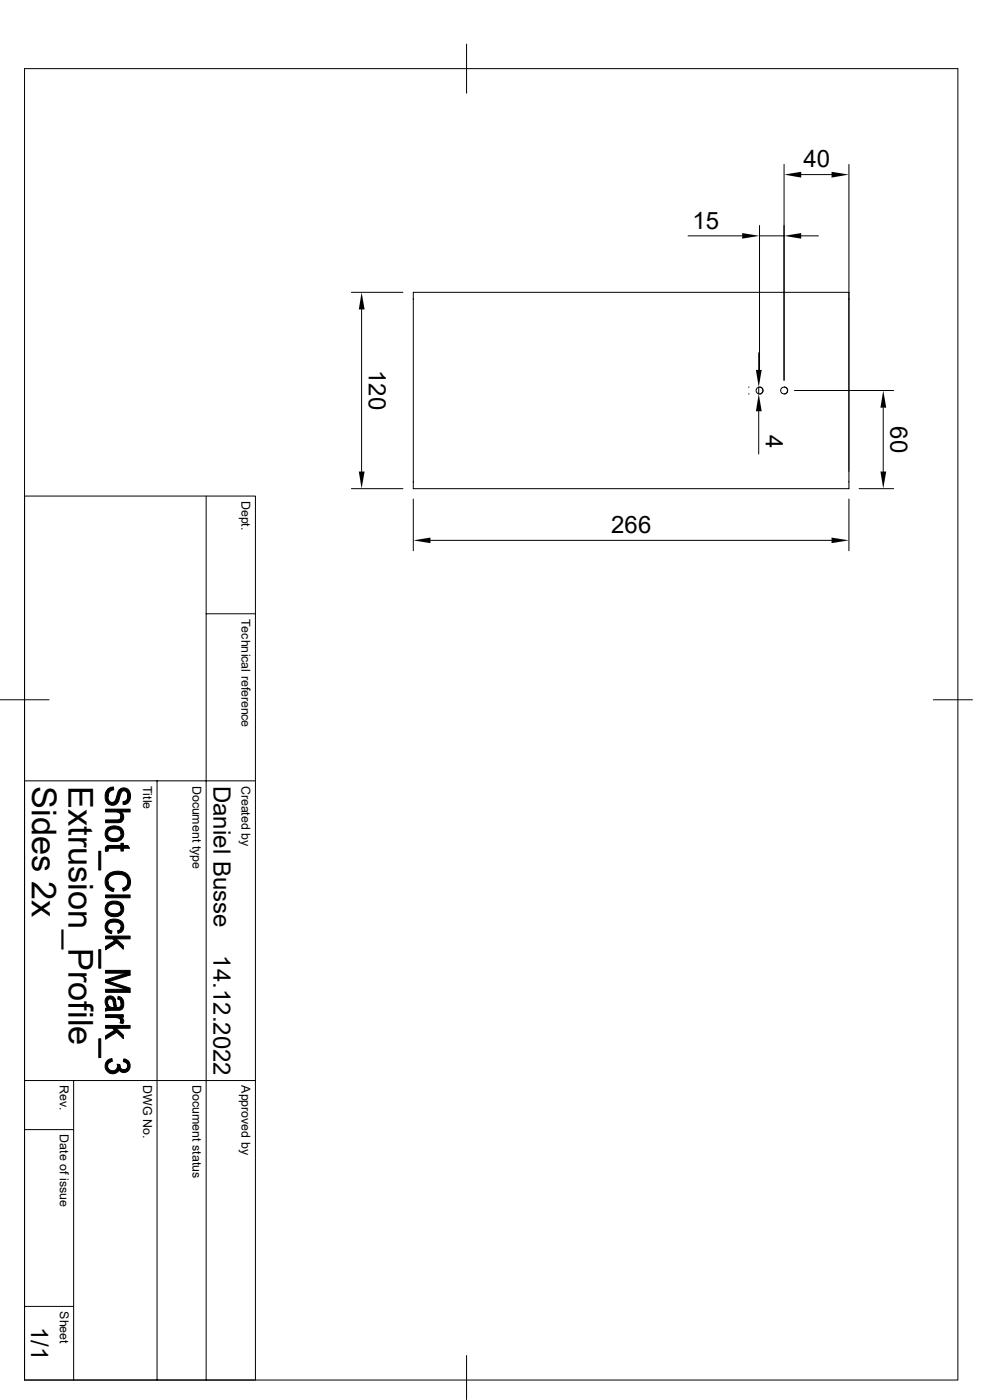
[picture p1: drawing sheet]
<svg xmlns="http://www.w3.org/2000/svg" width="210mm" height="297mm" viewBox="0 0 210 297" stroke-linecap="round" stroke-linejoin="round" font-family="sans-serif">
<g fill="none" stroke="#000" stroke-width=".21">
<path d="M5.2 14.6h198v278.2h-198zM99 9.4v10.4M166.3 34.9v45.8M170 37h6.4M180.1 34.9v68.8h-92.4v-41.7h92.4v1.5M146 50h11.4M161.1 47.8v32.9M161.1 50h5.2M170 50h3.6M74.5 62h11M76.7 65.7v34.3M161 74.8v3.7"/>
<path d="M158.8 82.1h.1M158.8 83.6h.1M161 82.1v1.5M161 87.2v9.1M161.1 82.1a.72 .72 0 0 1 .7 .7 .72 .72 0 0 1-.7 .8M166.4 82.1a.72 .72 0 0 1 .7 .7 .72 .72 0 0 1-.7 .8M168.5 82.8h21.1M187.4 86.5v13.5M5.2 105.2h49v187.6h-49M43.7 105.2v187.6M74.5 103.7h11M87.7 105.9v10.9"/>
<path d="M91.3 114.6h85.1M180.1 105.9v10.9M182.2 103.7h7.4M43.7 130.2h10.5M0 148.5h10.4M198 148.5h8.3M5.2 165.7h49M33.3 165.7v127.1M5.2 239.6h10.4M5.2 229.2h49M15.6 229.2v63.6M5.2 277.2h10.4"/>
<path d="M99 287.6v9.3"/>
<circle cx="161.1" cy="82.8" r=".73"/>
<circle cx="166.4" cy="82.8" r=".73"/>
</g>
<g fill="#000" stroke="#000" stroke-width=".21">
<path d="M22.9 167.4l.5-.3 .6-.1 .1 .6a1.37 1.37 0 0 0-1.2 1.4z" fill-rule="evenodd"/>
<path d="M22.4 173.9h2.4a.76 .76 0 0 0 .9-.7v1.2l-.3 .1h-3z" fill-rule="evenodd"/>
<path d="M22.9 175.6a2.52 2.52 0 0 1 2.8 .1v1.2a1.45 1.45 0 0 0-2-1l-.3 .1a.84 .84 0 0 0-.6 .9z" fill-rule="evenodd"/>
<path d="M25.7 172.3a1.32 1.32 0 0 1 0 2.1z" fill-rule="evenodd"/>
<path d="M22.6 175.9l.2-.2v1.2a1.48 1.48 0 0 0 2.2 .9l.4-.3 .3-.4v-1.4a1.68 1.68 0 0 1 .3 2.1 1.68 1.68 0 0 1-2 .7 1.66 1.66 0 0 1-1.5-.9 1.66 1.66 0 0 1 .1-1.7z" fill-rule="evenodd"/>
<path d="M27.1 168.9v1.4l-.4 .3-.6 .1v-.6l.3-.1a1.01 1.01 0 0 0 .7-1.1z" fill-rule="evenodd"/>
<path d="M22.9 179.4h2.8v-.5h.5v.5h.9l.4 .6h-1.3v.6h-.5v-.6h-2.5l-.3 .3z" fill-rule="evenodd"/>
<path d="M22.4 171.7h5.2v.6h-1.9v2.1v-1.5a1.04 1.04 0 0 0-1.2-.6h-2.1z" fill-rule="evenodd"/>
<path d="M22.8 167.5l.1-.1v1.6a.92 .92 0 0 0 .7 1.2 .92 .92 0 0 0 1.1-1 2.17 2.17 0 0 1 1.3-2 1.74 1.74 0 0 1 1.5 2.6l-.4 .5v-1.4a.8 .8 0 0 0-.3-1 .8 .8 0 0 0-1.1 .2l-.2 .5a2.34 2.34 0 0 1-1.3 2.2 1.81 1.81 0 0 1-1.8-2.5z" fill-rule="evenodd"/>
<path d="M21 180.6h.4v4h-.4z" fill-rule="evenodd"/>
<path d="M22.4 189.9h5.2v.6h-5.2z" fill-rule="evenodd"/>
<path d="M22.5 179.6l.4-.2v1.2h-.5v-.7z" fill-rule="evenodd"/>
<path d="M22.7 195.5l.2 1.5 .5 .4 .3 .1v.6a1.51 1.51 0 0 1-1.3-1 1.51 1.51 0 0 1 .3-1.6z" fill-rule="evenodd"/>
<path d="M22.9 187.1a1.36 1.36 0 0 0 1.3 1.4l-.2 .6-1.2-.6z" fill-rule="evenodd"/>
<path d="M22.8 191.6a2.66 2.66 0 0 1 2.9 0v1.2a1.54 1.54 0 0 0-2.4-.8l-.4 .5-.1 .3z" fill-rule="evenodd"/>
<path d="M25.7 196.6v1.1l-.6 .3-.2-.6a.79 .79 0 0 0 .8-.8z" fill-rule="evenodd"/>
<path d="M22.6 191.8l.2-.2v1.2a1.61 1.61 0 0 0 2.5 .8l.4-.6v-1.4a1.68 1.68 0 0 1 .3 2 1.68 1.68 0 0 1-1.8 .9 1.68 1.68 0 0 1-1.7-.8 1.68 1.68 0 0 1 .1-1.9z" fill-rule="evenodd"/>
<path d="M22.8 195.5a2.27 2.27 0 0 1 3.3 .5l.1 1-.5 .7v-1.1a1.21 1.21 0 0 0-1.6-1l-.9 .3-.4 .7z" fill-rule="evenodd"/>
<path d="M27.1 187.1v1.5l-.9 .5-.2-.7 .9-.6z" fill-rule="evenodd"/>
<path d="M22.4 198.6h5.2v.6h-3l-.3 .4-.4-.4h-1.5z" fill-rule="evenodd"/>
<path d="M22.9 185.5a3.1 3.1 0 0 1 4.5 .5 2.12 2.12 0 0 1-.3 2.6v-1.5a1.94 1.94 0 0 0-2.7-1.6 1.52 1.52 0 0 0-1.5 1.6l-.1 1.4a2.27 2.27 0 0 1 .1-3z" fill-rule="evenodd"/>
<path d="M21 201.5h.4v3.9h-.4z" fill-rule="evenodd"/>
<path d="M22.8 212.6l.1 1.2-.2-.1z" fill-rule="evenodd"/>
<path d="M22.6 211.6a1.11 1.11 0 0 1 1.7 .2v1.9l-.3-.8a.65 .65 0 0 0-.3-.9 .65 .65 0 0 0-.8 .3l-.2 1.4a1.68 1.68 0 0 1-.1-2.1z" fill-rule="evenodd"/>
<path d="M25.1 211.4l.6 .2v1.3a.75 .75 0 0 0-.7-.9z" fill-rule="evenodd"/>
<path d="M22.4 215.3h3.8v.5h-.6v.7a1.08 1.08 0 0 0-1.3-.6h-1.9z" fill-rule="evenodd"/>
<path d="M22.4 200.8l1.9-1.2 .3-.4 1.6 1.4v.8l-1.4-1.4-2.4 1.5z" fill-rule="evenodd"/>
<path d="M22.9 213l.5 .7h.9v-1.9l.3 1.3a.52 .52 0 0 0 .5 .7 .52 .52 0 0 0 .6-.6v-1.6a1.89 1.89 0 0 1 0 2.6l-2.9 .2-.4 .1v-.6l.5-.1z" fill-rule="evenodd"/>
<path d="M25.6 215.8l.1 .1a.76 .76 0 0 1 .3 1.3l-.6-.2z" fill-rule="evenodd"/>
<path d="M22.4 207.9l5.2 1.7v.9l-.8-.6-4.4-1.5z" fill-rule="evenodd"/>
<path d="M22.4 207.9l4.4-1.4 .8 .3-4.4 1.4z" fill-rule="evenodd"/>
<path d="M22.4 209.9h4.4l.8 .6h-5.2z" fill-rule="evenodd"/>
<path d="M22.4 205.9h5.2v.9l-.8-.3h-4.4z" fill-rule="evenodd"/>
<path d="M22.4 217.6h5.2v.5h-3l-.3 .5-.4-.5h-1.5z" fill-rule="evenodd"/>
<path d="M21 220.4h.4v4h-.4z" fill-rule="evenodd"/>
<path d="M22.9 224.9l.8-.3 .1 .6-.7 .3-.3 .6z" fill-rule="evenodd"/>
<path d="M22.7 225.1l.1-.1v1.1a1.06 1.06 0 0 0 1.1 1.1 1.06 1.06 0 0 0 1-1l.1 1.2a1.62 1.62 0 0 1-2.2-.1 1.62 1.62 0 0 1-.1-2.2z" fill-rule="evenodd"/>
<path d="M24.8 225.8h.6v1.3l-.2-.2-.2 .5z" fill-rule="evenodd"/>
<path d="M22.4 219.8l1.9-1.2 .3-.5 1.6 1.5v.7l-1.4-1.3-2.4 1.5z" fill-rule="evenodd"/>
<path d="M26.2 224.7l.9 .3v1.1l-.1-.4-.3-.3-.5-.1z" fill-rule="evenodd"/>
<path d="M25.4 225.9a.85 .85 0 0 0 .7 1 .85 .85 0 0 0 1-.8v-1.1a1.37 1.37 0 0 1 .2 2 1.37 1.37 0 0 1-1.9 .1z" fill-rule="evenodd"/>
</g>
<path d="M166.3 37l3.7-.6v1.3zM176.4 36.4l3.7 .6-3.7 .7zM157.4 49.4l3.7 .6-3.7 .6zM166.3 50l3.7-.6v1.2zM76.7 62l.6 3.7h-1.2zM160.4 78.5h1.2l-.6 3.6zM161 83.6l.6 3.6h-1.2zM187.4 82.8l.6 3.7h-1.2zM76.1 100h1.2l-.6 3.7zM87.7 114.6l3.6-.6v1.2zM176.4 114l3.7 .6-3.7 .6zM186.8 100h1.2l-.6 3.7z" fill="#000"/>
<g font-size="7.3">
<text x="6.8" y="166.7" transform="rotate(90 6.8 166.7)">Sides 2x</text>
<text x="14.6" y="166.7" transform="rotate(90 14.6 166.7)">Extrusion_Profile</text>
</g>
<g font-size="5.1">
<text x="170.4" y="35.5">40</text>
<text x="146.9" y="48.5">15</text>
<text x="78.2" y="78.4" transform="rotate(90 78.2 78.4)">120</text>
<text x="162.4" y="92.3" transform="rotate(90 162.4 92.3)">4</text>
<text x="188.9" y="90.5" transform="rotate(90 188.9 90.5)">60</text>
<text x="129.7" y="113.1">266</text>
<text x="45.3" y="166.7" transform="rotate(90 45.3 166.7)">Daniel Busse</text>
<text x="45.3" y="202.7" transform="rotate(90 45.3 202.7)">14.12.2022</text>
<text x="6.6" y="281.4" transform="rotate(90 6.6 281.4)">1/1</text>
</g>
<g font-size="2.6">
<text x="51.3" y="106.3" transform="rotate(90 51.3 106.3)">Dept.</text>
<text x="51.3" y="131.3" transform="rotate(90 51.3 131.3)">Technical reference</text>
<text x="30.4" y="166.7" transform="rotate(90 30.4 166.7)">Title</text>
<text x="40.8" y="166.7" transform="rotate(90 40.8 166.7)">Document type</text>
<text x="51.3" y="166.7" transform="rotate(90 51.3 166.7)">Created by</text>
<text x="12.7" y="230.2" transform="rotate(90 12.7 230.2)">Rev.</text>
<text x="30.4" y="230.2" transform="rotate(90 30.4 230.2)">DWG No.</text>
<text x="40.8" y="230.2" transform="rotate(90 40.8 230.2)">Document status</text>
<text x="51.3" y="230.2" transform="rotate(90 51.3 230.2)">Approved by</text>
<text x="12.7" y="240.7" transform="rotate(90 12.7 240.7)">Date of issue</text>
<text x="12.7" y="278.2" transform="rotate(90 12.7 278.2)">Sheet</text>
</g>
</svg>
